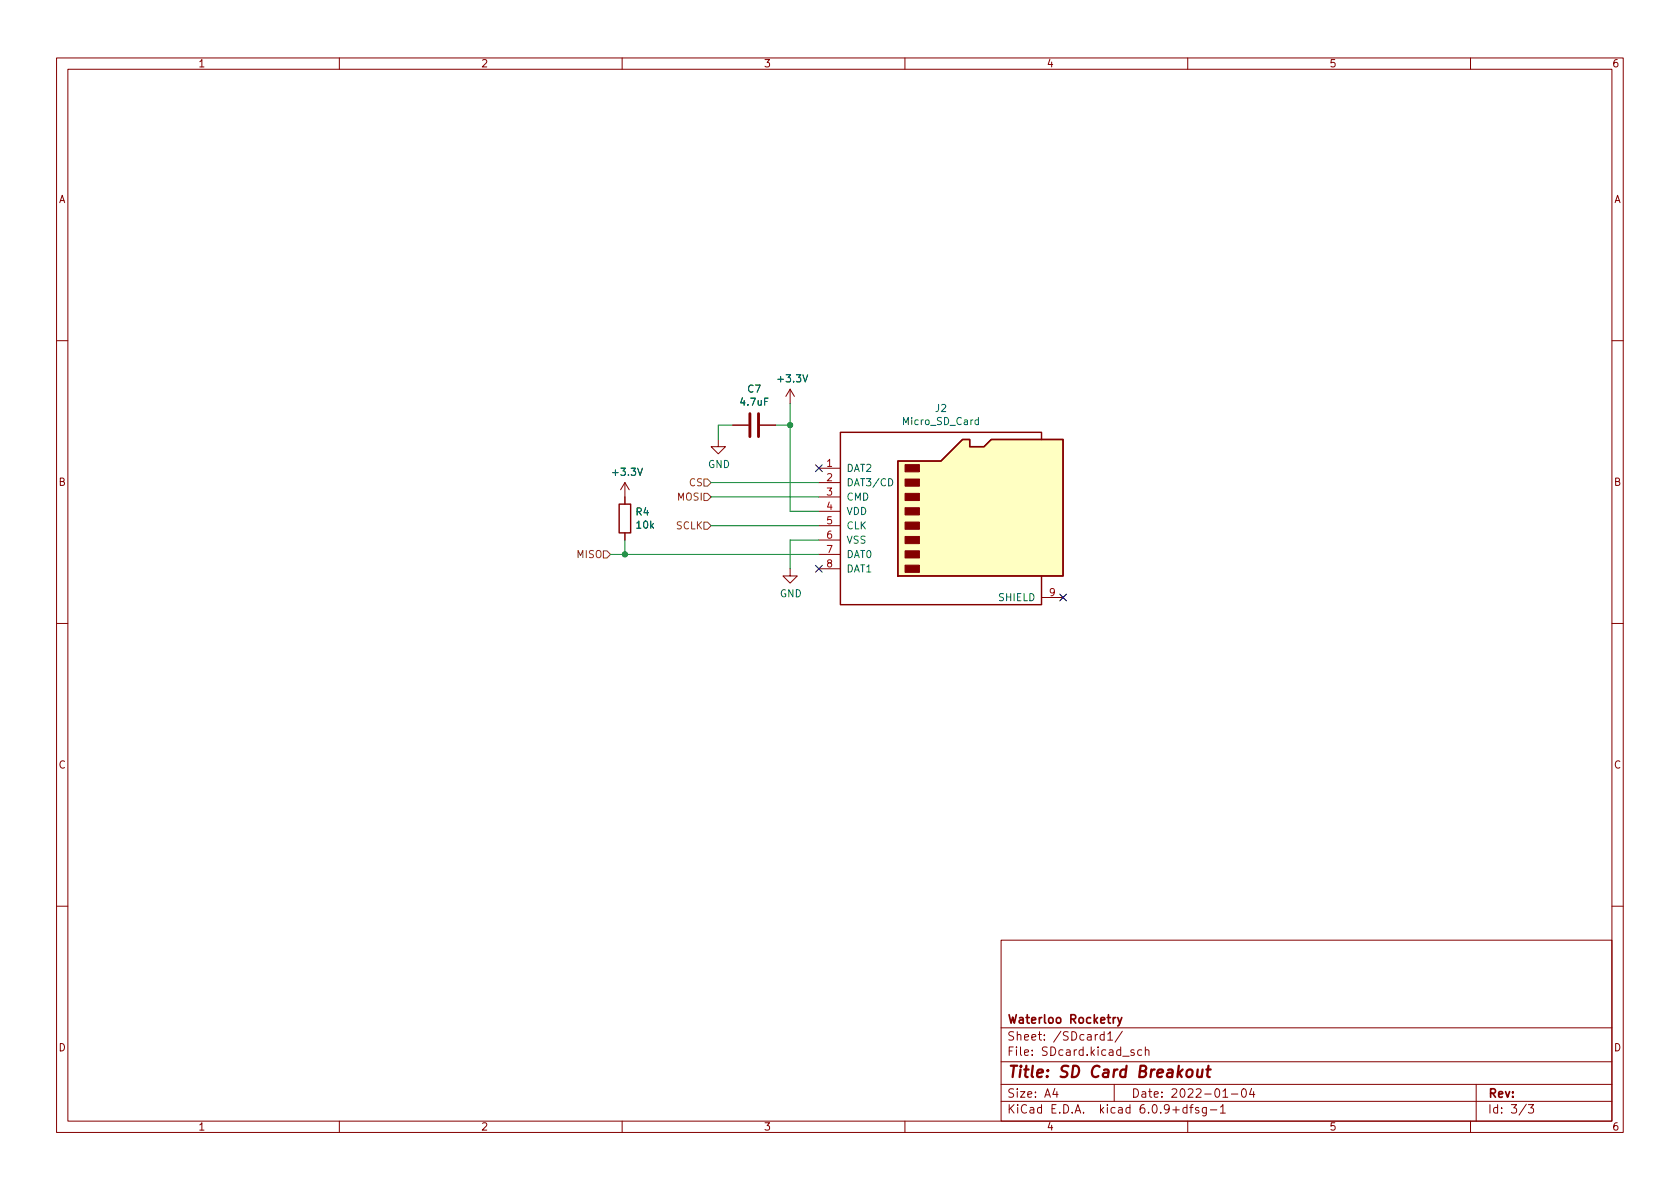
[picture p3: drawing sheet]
<svg xmlns="http://www.w3.org/2000/svg" width="297mm" height="210mm" viewBox="0 0 297 210" stroke-linecap="round" stroke-linejoin="round" font-family="sans-serif">
<g fill="none" stroke="#840000" stroke-width=".18">
<path d="M10 10.2h277v190.1h-277zM12 12.2h273v186.1h-273zM60 10.2v2M110 10.2v2M160 10.2v2M210 10.2v2M260 10.2v2M10 60.2h2M127 77.7v1.3h1.3l-1.3 1.3-1.3-1.3h1.3M129.5 75.2h2.8M134.4 75.2h2.8M139.7 68.8l-.8 1.3"/>
<path d="M139.7 68.8v2.6M139.7 68.8l.8 1.3M285 60.2h2M110.5 85.3l-.8 1.3M110.5 85.3v3.8M110.5 94.2v1.3M110.5 85.3l.8 1.3M144.8 82.8h3.8M144.8 85.3h3.8M144.8 87.9h3.8M144.8 90.4h3.8M144.8 93h3.8"/>
<path d="M144.8 95.5h3.8M144.8 98h3.8M10 110.2h2M139.7 100.6v1.2h1.3l-1.3 1.3-1.3-1.3h1.3M144.8 100.6h3.8M184.1 105.7h3.9M285 110.2h2M10 160.2h2M177 166.3h108v32h-108zM285 160.2h2M60 198.3v2M110 198.3v2"/>
<path d="M160 198.3v2M177 194.8h108M177 191.8h108M177 187.8h108M177 181.8h108M186.5 192.5l-.4 1h1M186.9 193v1M195.2 183l-.4-.1-.3 .3v.4l.1 .3h.6M195.2 182.4v1.5M195.9 182.9l.4-.5v1.5M195.9 183.9h.8M197 191.8v3"/>
<path d="M198.4 182.4l-1.3 1.9M200.5 185.7l-.4-.1-.2 .2 .1 .3 .5 .1v.4h-.6M201.9 185.7l-.5-.1-.3 .3v.4l.2 .3h.6M202.5 185.8l.2-.2 .4 .1v.9M202.5 185.1v1.5M209.9 195.9l-.5-.1-.3 .3v.4l.2 .3h.6M209.9 195.3v1.5M210 198.3v2M210.4 195.8h.5M210.9 195.3l-.3 .2v1.3M211.9 195.9l-.3-.1-.2 .2v.3l.5 .1v.4h-.5M213.3 195.8v1.2l-.3 .3h-.4"/>
<path d="M213.3 195.9l-.4-.1-.3 .3v.4l.1 .3h.6M214 196.3h1.1M215.8 195.8l.4-.5v1.5M215.8 196.8h.8M216.2 194h.9M217.7 193.5h1.2M219.7 192.6l.2-.1a.81 .81 0 0 1 .5 .7 .81 .81 0 0 1-.3 .8h-.1a.81 .81 0 0 1-.6-.6 .81 .81 0 0 1 .3-.8zM221.3 192.5l-.4 1h1M221.6 193v1M260 198.3v2M261 191.8v6.5M269.9 195.3l-1.3 1.9"/>
<path d="M270.2 195.3h1l-.6 .6 .5 .1v.7l-.2 .1h-.5l-.2-.1"/>
</g>
<path d="M209.9 189.3a.52 .52 0 0 1 .6-.2 .52 .52 0 0 1 .4 .4l-.1 .6a.55 .55 0 0 1-.5 .4 .55 .55 0 0 1-.5-.4zM211.8 189.1l-.1 1.3a.57 .57 0 0 0 .8-.1M212.6 189.1l-.1 1.4M213.3 189.1h.8M213.7 188.5l-.2 1.7v.2l.4 .1" fill="none" stroke="#840000" stroke-width=".4"/>
<path d="M197.3 179.9l-.3 .1-.2 .2M197.6 179.9l.4 1M198.3 179.9l-.5 1.4-.2 .1" fill="none" stroke="#840000" stroke-width=".3"/>
<path d="M132.6 73.1v4.1M134.1 73.1v4.1" fill="none" stroke="#840000" stroke-width=".51"/>
<path d="M158.7 81.5h7.7l3.8-3.8h1.2v1.3h2.6l1.3-1.3h12.7v24.1h-29.3z" fill="#ffffc2" stroke="#ffffc2" stroke-width=".18"/>
<path d="M184.1 77.7v-1.3h-35.5v30.5h35.5v-5.1M109.5 89.1h2v5.1h-2zM158.7 81.5h7.7l3.8-3.8h1.2v1.3h2.6l1.3-1.3h12.7v24.1h-29.3z" fill="none" stroke="#840000" stroke-width=".25"/>
<g fill="#840000" stroke="#840000" stroke-width=".18">
<path d="M160 99.9h2.6v1.3h-2.6z"/>
<path d="M160 97.4h2.6v1.3h-2.6z"/>
<path d="M160 94.9h2.6v1.2h-2.6z"/>
<path d="M160 92.3h2.6v1.3h-2.6z"/>
<path d="M160 89.8h2.6v1.3h-2.6z"/>
<path d="M160 87.2h2.6v1.3h-2.6z"/>
<path d="M160 84.7h2.6v1.3h-2.6z"/>
<path d="M160 82.2h2.6v1.2h-2.6z"/>
</g>
<path d="M173 74.3l-.4-.1-.2 .3 .1 .5h.5M173 73.8v1.3M157.1 84.6a.64 .64 0 0 1 .8 .7 .64 .64 0 0 1-.8 .6z" fill="none" stroke="#006464" stroke-width=".18"/>
<path d="M106.7 97.4h.6l.6 .6-.6 .7h-.6zM124.5 92.3h.6l.6 .7-.6 .6h-.6zM124.5 84.7h.6l.6 .6-.6 .7h-.6zM124.5 87.2h.6l.6 .7-.6 .6h-.6z" fill="none" stroke="#725600" stroke-width=".18"/>
<path d="M129.5 75.2h-2.5v2.5M137.2 75.2h2.5M139.7 71.4v19h5.1M107.9 98h36.9M110.5 95.5v2.5M125.7 87.9h19.1M125.7 93h19.1M125.7 85.3h19.1M144.8 95.5h-5.1v5.1" fill="none" stroke="#009600" stroke-width=".18"/>
<path d="M144.2 100l1.2 1.2M144.2 82.2l1.2 1.2M145.4 100l-1.2 1.2M145.4 82.2l-1.2 1.2M187.4 105l1.2 1.3M188.6 105l-1.2 1.3" fill="none" stroke="#000084" stroke-width=".18"/>
<g fill="#009600" stroke="#009600" stroke-width=".18">
<circle cx="139.7" cy="75.2" r=".46"/>
<circle cx="110.5" cy="98" r=".46"/>
</g>
<text font-size="2.8" fill="#840000" x="178" y="190.6">Title: SD Card Breakout</text>
<g font-size="2.1" fill="#840000">
<text x="178" y="184">Sheet: /SDcard1/</text>
<text x="178" y="181">Waterloo Rocketry</text>
<text x="178" y="186.7">File: SDcard.kicad_sch</text>
<text x="178" y="196.9">KiCad E.D.A. kicad 6.0.9+dfsg-1</text>
<text x="178" y="194.1">Size: A4</text>
<text x="200" y="194.1">Date: 2022-01-04</text>
<text x="263" y="194.1">Rev:</text>
<text x="263" y="196.9">Id: 3/3</text>
</g>
<g font-size="1.8" fill="#840000">
<text x="35" y="11.9">1</text>
<text x="85" y="11.9">2</text>
<text x="135" y="11.9">3</text>
<text x="185" y="11.9">4</text>
<text x="235" y="11.9">5</text>
<text x="285" y="11.9">6</text>
<text x="10.3" y="35.9">A</text>
<text x="285.3" y="35.9">A</text>
<text x="10.3" y="85.9">B</text>
<text x="285.3" y="85.9">B</text>
<text x="10.3" y="135.9">C</text>
<text x="285.3" y="135.9">C</text>
<text x="10.3" y="185.9">D</text>
<text x="285.3" y="185.9">D</text>
<text x="35" y="199.9">1</text>
<text x="85" y="199.9">2</text>
<text x="135" y="199.9">3</text>
<text x="185" y="199.9">4</text>
<text x="235" y="199.9">5</text>
<text x="285" y="199.9">6</text>
</g>
<g font-size="1.8" fill="#006464">
<text x="131" y="71.7">4.7uF</text>
<text x="132.2" y="69.4">C7</text>
<text x="137.7" y="67.6">+3.3V</text>
<text x="159.8" y="75.2">Micro_SD_Card</text>
<text x="165.4" y="72.8">J2</text>
<text x="125.2" y="82.7">GND</text>
<text x="149.6" y="83.4">DAT2</text>
<text x="108.5" y="84.1">+3.3V</text>
<text x="149.6" y="86">DAT3/CD</text>
<text x="149.6" y="88.5">CMD</text>
<text x="112.5" y="91.2">R4</text>
<text x="112.6" y="93.5">10k</text>
<text x="149.6" y="91.1">VDD</text>
<text x="149.6" y="93.6">CLK</text>
<text x="149.6" y="96.1">VSS</text>
<text x="149.6" y="98.7">DAT0</text>
<text x="149.6" y="101.2">DAT1</text>
<text x="137.9" y="105.6">GND</text>
<text x="176.6" y="106.3">SHIELD</text>
</g>
<g font-size="1.8" fill="#a90000">
<text x="146.2" y="82.5">1</text>
<text x="146.2" y="85.1">2</text>
<text x="146.2" y="87.6">3</text>
<text x="146.2" y="90.2">4</text>
<text x="146.2" y="92.7">5</text>
<text x="146.2" y="95.2">6</text>
<text x="146.2" y="97.8">7</text>
<text x="146.2" y="100.3">8</text>
<text x="185.6" y="105.4">9</text>
</g>
<g font-size="1.8" fill="#725600">
<text x="119.8" y="88.5">MOSI</text>
<text x="121.9" y="86">CS</text>
<text x="119.5" y="93.6">SCLK</text>
<text x="102.1" y="98.7">MISO</text>
</g>
</svg>
